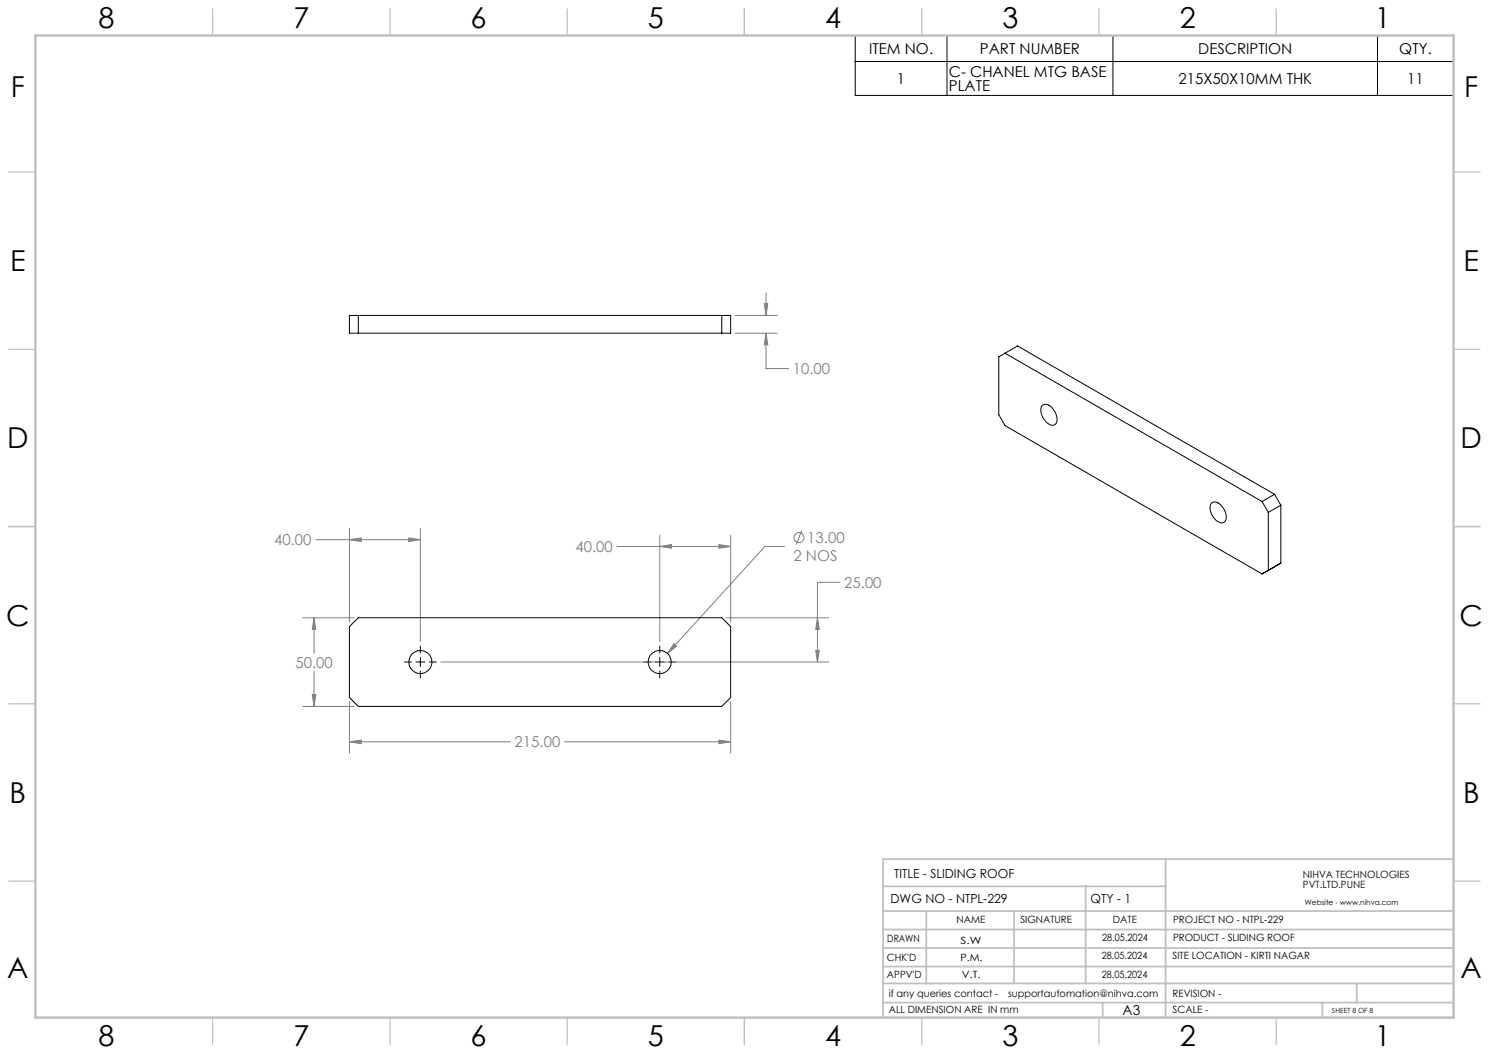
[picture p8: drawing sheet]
<svg xmlns="http://www.w3.org/2000/svg" width="420mm" height="297mm" viewBox="0 0 420 297" stroke-linecap="round" stroke-linejoin="round" font-family="sans-serif">
<g fill="none" stroke="#808080" stroke-width=".28">
<path d="M207.4 89h11.9M207.4 94h11.9M215.6 85.7h1l-.5 3.3zM216.1 94v10h6.3M216.1 82.6v6.4M216.1 94l.5 3.3h-1zM89 152.2h29.6M98.6 152.2l3.3-.5v1zM98.6 149v26.5M115.3 151.7l3.3 .5-3.3 .5zM118.6 149v31.9M174 154.1h32.1"/>
<path d="M186.1 151v29.9M186.1 154.1l3.3-.5v1zM202.8 153.6l3.3 .5-3.3 .5zM206.1 151v24.5M221.3 154.1h-5.5l-27.5 30.2M226.2 149.6l-1.6 4M85.4 174.2h14.4M88.6 174.2v10.1M88.6 174.2l.5 3.3h-1zM204.9 174.2h28.9M230.6 174.2l.5 3.3h-1zM236.9 164.2h-6.3v22.5"/>
<path d="M85.4 199.2h14.4M88.1 195.9h1l-.5 3.3zM88.6 189.3v9.9M98.6 198v14.4M124.4 186.7h109.4M190.1 181.5l.8 .7-2.6 2.1zM206.1 198v14.4M230.1 183.4h1l-.5 3.3zM98.6 209.2l3.3-.5v1.1zM98.6 209.2h45.4M159.2 209.2h46.9M202.8 208.7l3.3 .5-3.3 .6z"/>
<circle cx="225.4" cy="151.6" r="1.41"/>
</g>
<g fill="none" stroke="#000" stroke-width=".28">
<path d="M241.2 10h168.8v16.9h-168.8zM241.2 17.4h168.8M267.1 10v16.9M313.9 10v16.9M388.5 10v16.9M114.1 186.7h1.9M117.3 186.7h2.5M118.6 182.2v2M118.6 185.5v2.5M118.6 189.3v1.9M121.1 186.7h2M181.6 186.7h2"/>
<path d="M184.8 186.7h2.6M186.1 182.2v2M186.1 185.5v2.5M186.1 189.3v1.9M188.6 186.7h2"/>
</g>
<g fill="none" stroke="#c0c0c0" stroke-width=".35">
<path d="M60 2.5v7.5M110 2.5v7.5M160 2.5v7.5M210 2.5v7.5M260 2.5v7.5M310 2.5v7.5M360 2.5v7.5M2.5 48.5h7.5M410 48.5h7.5M2.5 98.5h7.5M410 98.5h7.5M2.5 148.5h7.5"/>
<path d="M410 148.5h7.5M2.5 198.5h7.5M410 198.5h7.5M2.5 248.5h7.5M410 248.5h7.5M60 287v7.5M110 287v7.5M160 287v7.5M210 287v7.5M260 287v7.5M310 287v7.5M360 287v7.5"/>
</g>
<g fill="none" stroke="#c0c0c0" stroke-width=".5">
<path d="M249.1 257h160.9M249.1 250h79.7M261.3 257v20.4M286 257v20.4M306.2 250v27.4M328.8 242.3v44.7M410 242.3h-160.9v44.7M249.1 272.6h160.9M249.1 267.4h160.9M249.1 262.2h160.9M249.1 277.4h160.9M382.7 277.4v5.4"/>
<path d="M249.1 282.8h160.9M311 282.8v4.2M373 282.8v4.2"/>
</g>
<path d="M10 10h400v277h-400z" fill="none" stroke="#c0c0c0" stroke-width=".7"/>
<path d="M215.6 85.7h1l-.5 3.3zM216.1 94l.5 3.3h-1zM98.6 209.2l3.3-.5v1.1zM202.8 208.7l3.3 .5-3.3 .6zM88.1 195.9h1l-.5 3.3zM88.6 174.2l.5 3.3h-1zM190.1 181.5l-1.8 2.8 2.6-2.1zM230.6 174.2l.5 3.3h-1zM230.1 183.4h1l-.5 3.3zM202.8 153.6l3.3 .5-3.3 .5zM186.1 154.1l3.3-.5v1zM98.6 152.2l3.3-.5v1zM115.3 151.7l3.3 .5-3.3 .5z" fill="#808080"/>
<g fill="none" stroke="#000" stroke-width=".28">
<path d="M98.6 89h107.5v5h-107.5zM101.1 89v5M203.6 89v5M283.5 99.6l72.5 41.9M294 114.3a2.36 2.36 0 0 1 3.2 1.3 3.4 3.4 0 0 1 .4 4.1 2.56 2.56 0 0 1-3.2-1.5 3.3 3.3 0 0 1-.4-3.9zM359.5 139.4l-3.5 2.1M359.5 139.4l1.8 3.1M359.5 139.4l-72.5-41.8-5.3 3v16.4l1.8 3 72.5 41.9 5.3-3.1v-16.3M341.8 141.8a2.36 2.36 0 0 1 3.1 1.3 3.4 3.4 0 0 1 .4 4.2 2.61 2.61 0 0 1-3.2-1.6 3.4 3.4 0 0 1-.3-3.9zM356 141.5l1.8 3M357.8 144.5v16.4M361.3 142.5l-3.5 2"/>
<path d="M101.1 174.2h102.5l2.5 2.5v20l-2.5 2.5h-102.5l-2.5-2.5v-20z"/>
<circle cx="118.6" cy="186.7" r="3.2"/>
<circle cx="186.1" cy="186.7" r="3.3"/>
</g>
<g font-size="8.1">
<text x="27.8" y="8">8</text>
<text x="82.8" y="8">7</text>
<text x="132.8" y="8">6</text>
<text x="182.8" y="8">5</text>
<text x="232.8" y="8">4</text>
<text x="282.8" y="8">3</text>
<text x="332.8" y="8">2</text>
<text x="387.8" y="8">1</text>
<text x="3" y="27.2">F</text>
<text x="413" y="27.2">F</text>
<text x="2.8" y="76.5">E</text>
<text x="412.8" y="76.5">E</text>
<text x="2" y="126.5">D</text>
<text x="412" y="126.5">D</text>
<text x="1.7" y="176.5">C</text>
<text x="411.7" y="176.5">C</text>
<text x="2.7" y="226.5">B</text>
<text x="412.7" y="226.5">B</text>
<text x="2" y="275.7">A</text>
<text x="412" y="275.7">A</text>
<text x="27.8" y="295">8</text>
<text x="82.8" y="295">7</text>
<text x="132.8" y="295">6</text>
<text x="182.8" y="295">5</text>
<text x="232.8" y="295">4</text>
<text x="282.8" y="295">3</text>
<text x="332.8" y="295">2</text>
<text x="387.8" y="295">1</text>
</g>
<g font-size="4.2">
<text x="245.1" y="15.2">ITEM NO.</text>
<text x="276.4" y="15.2">PART NUMBER</text>
<text x="338" y="15.2">DESCRIPTION</text>
<text x="394.7" y="15.2">QTY.</text>
<text x="253" y="23.6">1</text>
<text x="267.6" y="21.6">C- CHANEL MTG BASE</text>
<text x="332.4" y="23.6">215X50X10MM THK</text>
<text x="396.9" y="23.6">11</text>
<text x="267.6" y="25.7">PLATE</text>
</g>
<g font-size="4.2" fill="#808080">
<text x="223.6" y="105.6">10.00</text>
<text x="77.3" y="153.8">40.00</text>
<text x="162.3" y="155.7">40.00</text>
<text x="227.7" y="153.2">13.00</text>
<text x="223.8" y="158.2">2 NOS</text>
<text x="238.1" y="165.8">25.00</text>
<text x="83.3" y="188.3">50.00</text>
<text x="145.2" y="210.8">215.00</text>
</g>
<text font-size="3.9" x="316.7" y="286.4">A3</text>
<g font-size="3.5">
<text x="252.2" y="247.7">TITLE - SLIDING ROOF</text>
<text x="251.2" y="254.8">DWG NO - NTPL-229</text>
<text x="307.6" y="254.8">QTY - 1</text>
</g>
<g font-size="2.8">
<text x="367.5" y="247.7">NIHVA TECHNOLOGIES</text>
<text x="367.5" y="250.5">PVT.LTD.PUNE</text>
<text x="269.8" y="260.4">NAME</text>
<text x="287.8" y="260.4">SIGNATURE</text>
<text x="313.9" y="260.5">DATE</text>
<text x="330.9" y="260.5">PROJECT NO - NTPL-229</text>
<text x="250.3" y="265.7">DRAWN</text>
<text x="270.9" y="266.1">S.W</text>
<text x="310.9" y="265.5">28.05.2024</text>
<text x="330.9" y="265.5">PRODUCT - SLIDING ROOF</text>
<text x="250.2" y="271.1">CHK'D</text>
<text x="250.2" y="275.8">APPV'D</text>
<text x="270.9" y="271.1">P.M.</text>
<text x="271.3" y="275.8">V.T.</text>
<text x="310.8" y="270.6">28.05.2024</text>
<text x="310.8" y="275.8">28.05.2024</text>
<text x="330.7" y="270.6">SITE LOCATION - KIRTI NAGAR</text>
<text x="250.7" y="281.1">if any queries contact -</text>
<text x="284.3" y="281.1">supportautomation@nihva.com</text>
<text x="330.7" y="281.1">REVISION -</text>
<text x="250.7" y="285.6">ALL DIMENSION ARE IN mm</text>
<text x="330.7" y="285.6">SCALE -</text>
</g>
<text font-size="2.1" x="368.1" y="255.1">Website - www.nihva.com</text>
<text font-size="2" x="375.7" y="285.6">SHEET 8 OF 8</text>
</svg>
